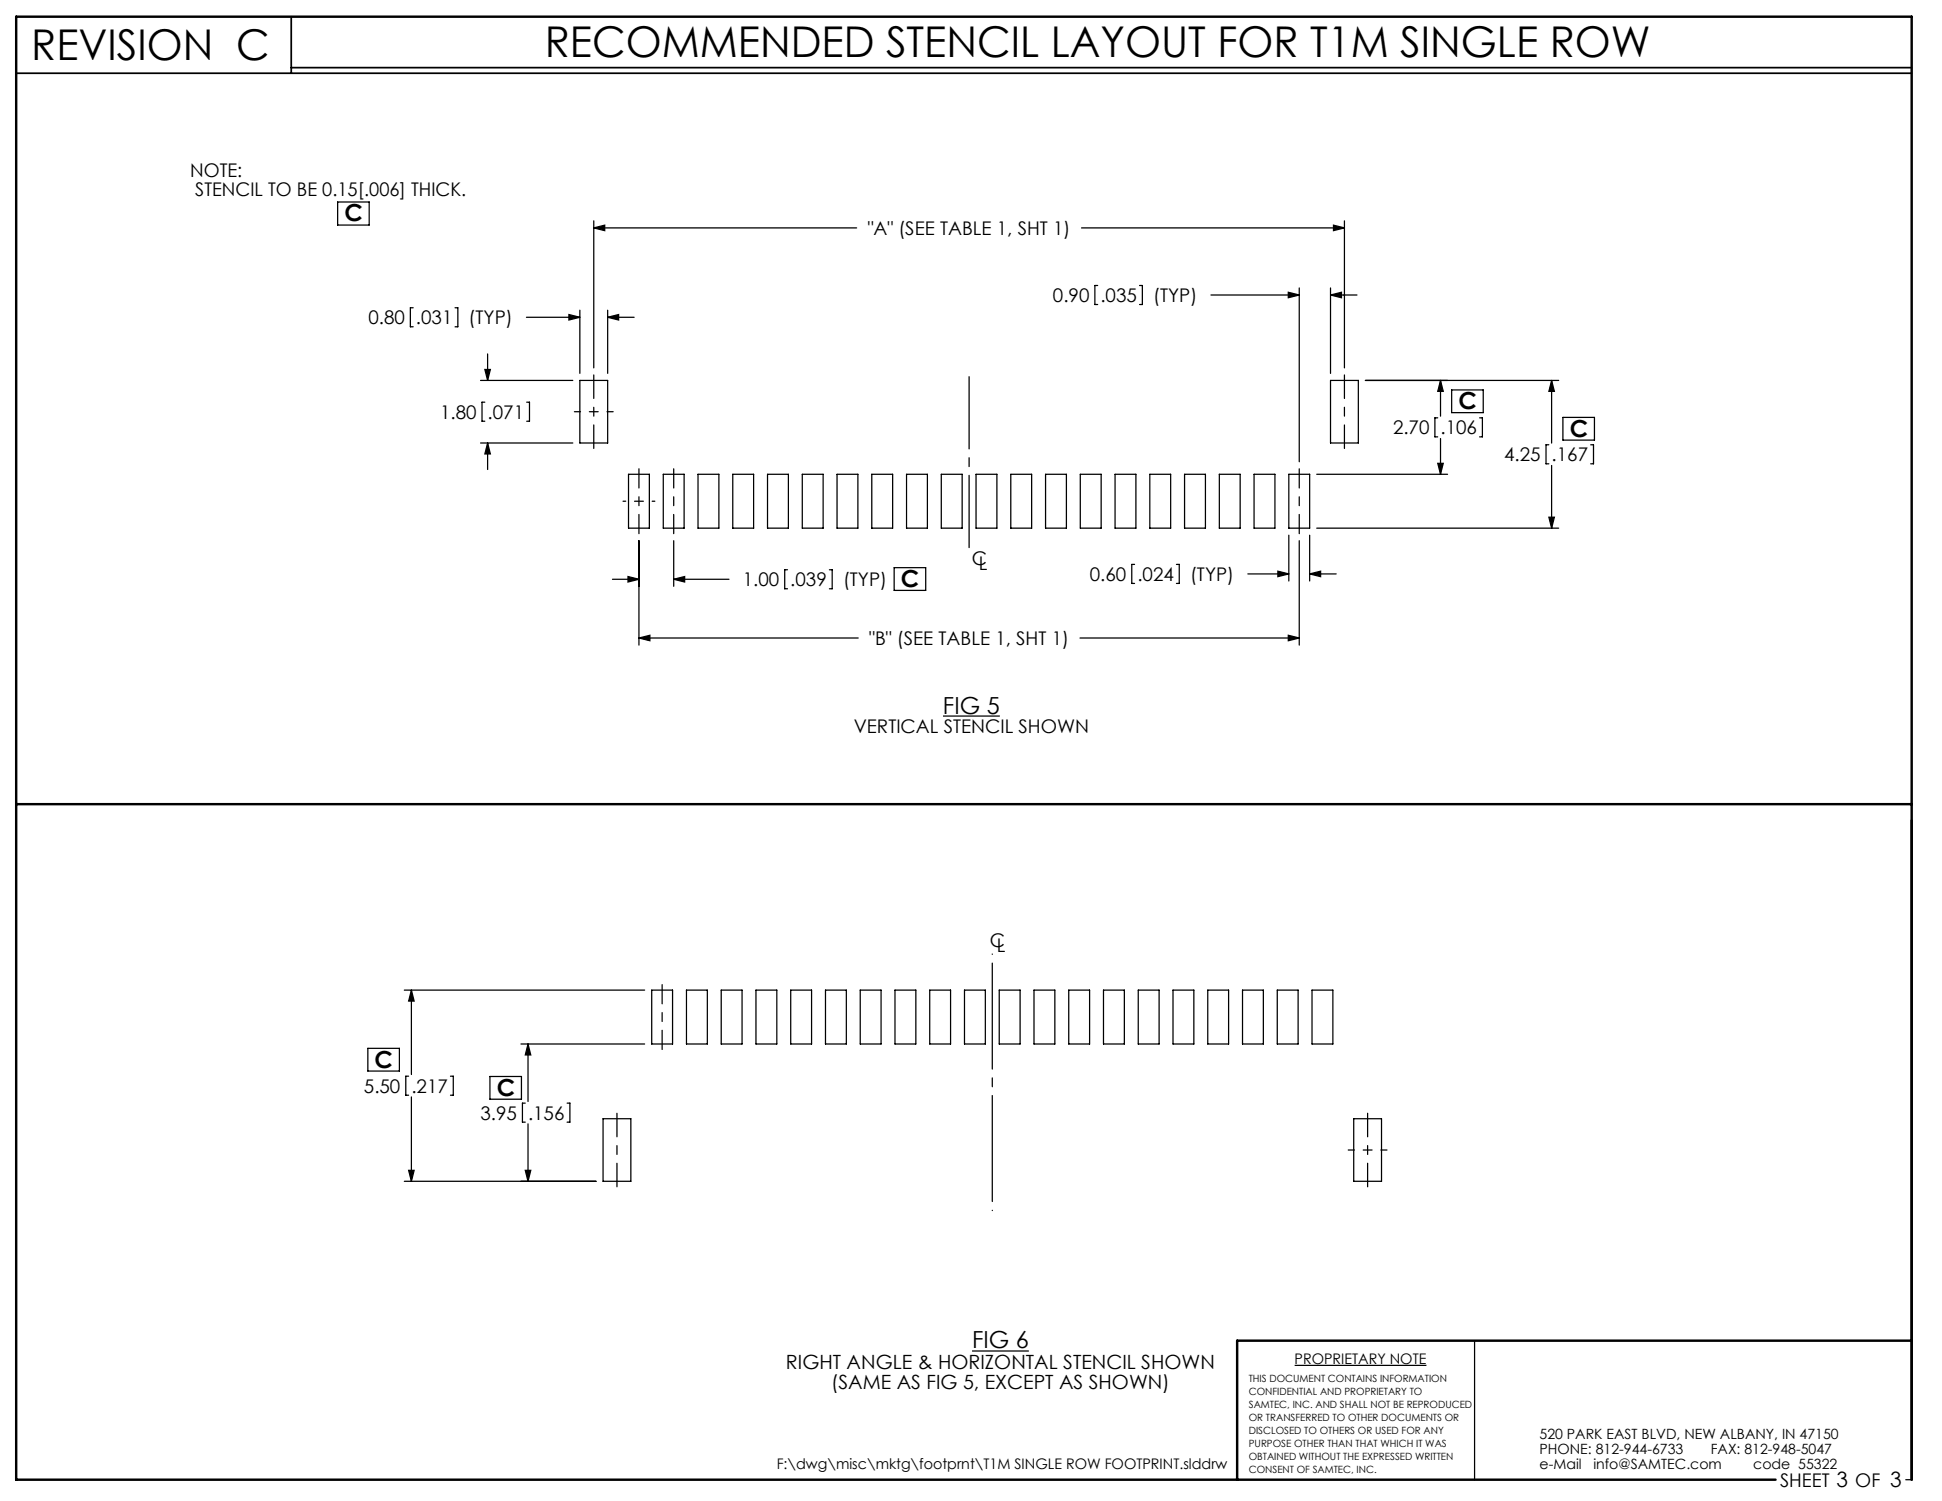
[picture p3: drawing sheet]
<svg xmlns="http://www.w3.org/2000/svg" width="279mm" height="216mm" viewBox="0 0 279 216" stroke-linecap="round" stroke-linejoin="round" font-family="sans-serif">
<g fill="none" stroke="#000" stroke-width=".18">
<path d="M48.6 29.1h4.5v3.3h-4.5zM85.4 32.8l1.6-.4v.8zM85.4 31.8v21.1M85.4 32.8h37.9M155.6 32.8h37.8M191.9 32.4l1.5 .4-1.5 .4zM193.4 31.8v21.1M59.4 44.3h-.4v2.7h.4M65.5 44.3h.4v2.7h-.4M69.1 54.7h13.3M69.8 57.9h-.5v2.7h.5M69.8 53.1h.7l-.3 1.6z"/>
<path d="M70.2 50.9v3.8M75.7 45.6h7.7M75.8 57.9h.4v2.7h-.4M81.9 45.2l1.5 .4-1.5 .4zM83.4 44.6v9.1M83.4 54.7h4v9h-4zM87.4 45.6l1.6-.4v.8zM87.4 44.6v9.1M87.4 45.6h3.8M157.9 41.1h-.4v2.7h.4M163.9 41.1h.5v2.7h-.5M174.2 42.4h12.7"/>
<path d="M185.4 42l1.5 .4-1.5 .4zM186.9 41.4v25M191.4 42.4l1.6-.4v.8zM191.4 41.4v12.3M191.4 42.4h3.8M191.4 54.7h4v9h-4zM196.4 54.7h27.9M207.2 54.7l.4 1.6h-.7zM207.2 54.7v5.2M208.9 56.1h4.5v3.3h-4.5zM223.2 54.7l.4 1.6h-.8zM223.2 54.7v9"/>
<path d="M69.1 63.7h13.3M70.2 63.7l.3 1.6h-.7zM70.2 63.7v3.8M90.4 68.2h3v7.8h-3zM91.9 77.8v15M95.4 68.2h3v7.8h-3zM96.9 77.8v6.5M100.4 68.2h3v7.8h-3zM105.4 68.2h3v7.8h-3zM110.4 68.2h3v7.8h-3zM115.4 68.2h3v7.8h-3zM120.4 68.2h3v7.8h-3z"/>
<path d="M125.4 68.2h3v7.8h-3zM130.4 68.2h3v7.8h-3zM135.4 68.2h3v7.8h-3zM140.4 68.2h3v7.8h-3zM145.4 68.2h3v7.8h-3zM150.4 68.2h3v7.8h-3zM155.4 68.2h3v7.8h-3zM160.4 68.2h3v7.8h-3zM165.4 68.2h3v7.8h-3zM170.4 68.2h3v7.8h-3zM175.4 68.2h3v7.8h-3zM180.4 68.2h3v7.8h-3z"/>
<path d="M185.4 68.2h3v7.8h-3zM185.4 77v6.6M186.9 77.8v15M188.4 77v6.6M189.4 76h34.9M189.4 68.2h18.9M206.8 60.1h-.4v2.7h.4M206.9 66.6h.7l-.4 1.6zM207.2 63.1v5.1M212.9 60.1h.4v2.7h-.4M222.8 64h-.4v2.7h.4M222.8 74.4h.8l-.4 1.6z"/>
<path d="M223.2 67v9M224.9 60h4.5v3.3h-4.5zM228.9 64h.4v2.7h-.4M88.1 83.3h3.8M90.4 82.9l1.5 .4-1.5 .4zM91.9 91.8l1.6-.4v.8zM91.9 91.8h31.6M96.9 83.3l1.6-.4v.8zM96.9 83.3h8M113.3 82h-.4v2.7h.4M119.3 82h.4v2.7h-.4M128.6 81.7h4.6v3.2h-4.6z"/>
<path d="M155.4 91.8h31.5M163.2 81.2h-.4v2.7h.4M169.3 81.2h.4v2.7h-.4M179.5 82.6h5.9M183.9 82.2l1.5 .4-1.5 .3zM185.4 91.4l1.5 .4-1.5 .4zM188.4 82.6l1.6-.4v.7zM188.4 82.6h3.8M135.7 103h8.1M52.9 150.8h4.6v3.3h-4.6zM58.2 142.4h34.5M58.8 154.8h-.4v2.7h.4"/>
<path d="M59.2 142.4l.4 1.6h-.8zM59.2 142.4v12.2M59.2 157.8v12.1M64.8 154.8h.4v2.7h-.4M70.5 154.8h4.5v3.3h-4.5zM75 150.2h17.7M75.6 158.7h-.4v2.7h.4M76 150.2l.4 1.5h-.8zM76 150.2v8.2M81.6 158.7h.4v2.7h-.4M93.8 142.4h3v7.8h-3zM98.8 142.4h3v7.8h-3z"/>
<path d="M103.8 142.4h3v7.8h-3zM108.8 142.4h3v7.8h-3zM113.8 142.4h3v7.8h-3zM118.8 142.4h3v7.8h-3zM123.8 142.4h3v7.8h-3zM128.8 142.4h3v7.8h-3zM133.8 142.4h3v7.8h-3zM138.8 142.4h3v7.8h-3zM143.8 142.4h3v7.8h-3zM148.8 142.4h3v7.8h-3zM153.8 142.4h3v7.8h-3zM158.8 142.4h3v7.8h-3z"/>
<path d="M163.8 142.4h3v7.8h-3zM168.8 142.4h3v7.8h-3zM173.8 142.4h3v7.8h-3zM178.8 142.4h3v7.8h-3zM183.8 142.4h3v7.8h-3zM188.8 142.4h3v7.8h-3zM58.2 169.9h27.5M58.8 168.3h.8l-.4 1.6zM75.6 168.3h.8l-.4 1.6zM76 161.7v8.2M86.8 160.9h4v9h-4zM194.8 160.9h4v9h-4z"/>
<path d="M139.9 194.3h8.1M186.3 196.4h18.9M212.2 192.8v20M274.2 212.8h.8"/>
</g>
<path d="M2.3 10.5h272.7M41.9 2.4v8.1M41.9 9.7h233.1" fill="none" stroke="#000" stroke-width=".25"/>
<path d="M2.3 115.7h272.7M275 192.8h-97v20M255.5 212.8h-253.2v-210.4h272.7v210.4" fill="none" stroke="#000" stroke-width=".35"/>
<path d="M85.4 64.5v-10.6M193.4 64.5v-10.6M88.8 160.1v10.6M196.8 160.1v10.6" fill="none" stroke="#000" stroke-width=".18" stroke-dasharray="15.2 1.3 1.3 1.3" stroke-dashoffset="11.9"/>
<path d="M82.6 59.2h5.6M194 165.4h5.6" fill="none" stroke="#000" stroke-width=".18" stroke-dasharray="15.2 1.3 1.3 1.3" stroke-dashoffset="14.4"/>
<path d="M89.6 72.1h4.6" fill="none" stroke="#000" stroke-width=".18" stroke-dasharray="15.2 1.3 1.3 1.3" stroke-dashoffset="14.9"/>
<path d="M91.9 76.8v-9.4M96.9 76.8v-9.4M186.9 76.8v-9.4M95.3 141.6v9.4" fill="none" stroke="#000" stroke-width=".18" stroke-dasharray="15.2 1.3 1.3 1.3" stroke-dashoffset="12.5"/>
<path d="M139.4 54.2v24.6" fill="none" stroke="#000" stroke-width=".18" stroke-dasharray="15.2 1.3 1.3 1.3" stroke-dashoffset="4.9"/>
<path d="M142.8 137.2v36.9" fill="none" stroke="#000" stroke-width=".18" stroke-dasharray="15.2 1.3 1.3 1.3" stroke-dashoffset="-1.3"/>
<path d="M85.4 32.8l1.6-.4v.8zM191.9 32.4l1.5 .4-1.5 .4zM91.9 91.8l1.6-.4v.8zM185.4 91.4l1.5 .4-1.5 .4zM90.4 82.9l1.5 .4-1.5 .4zM96.9 83.3l1.6-.4v.8zM183.9 82.2l1.5 .4-1.5 .3zM188.4 82.6l1.6-.4v.7zM81.9 45.2l1.5 .4-1.5 .4zM87.4 45.6l1.6-.4v.8zM69.8 53.1h.7l-.3 1.6zM70.2 63.7l.3 1.6h-.7zM222.8 74.4h.8l-.4 1.6zM223.2 54.7l.4 1.6h-.8zM207.2 54.7l.4 1.6h-.7zM206.9 66.6h.7l-.4 1.6zM185.4 42l1.5 .4-1.5 .4zM191.4 42.4l1.6-.4v.8zM58.8 168.3h.8l-.4 1.6zM59.2 142.4l.4 1.6h-.8zM76 150.2l.4 1.5h-.8zM75.6 168.3h.8l-.4 1.6z" fill="#000"/>
<g font-size="6.1">
<text x="4.5" y="8.7">REVISION C</text>
<text x="78.4" y="8.3">RECOMMENDED STENCIL LAYOUT FOR T1M SINGLE ROW</text>
</g>
<g font-size="3.4">
<text x="49.6" y="31.9">C</text>
<text x="209.8" y="58.9">C</text>
<text x="225.8" y="62.8">C</text>
<text x="129.6" y="84.4">C</text>
<text x="135.7" y="102.6">FIG 5</text>
<text x="53.9" y="153.6">C</text>
<text x="71.5" y="157.6">C</text>
<text x="139.9" y="194">FIG 6</text>
</g>
<g font-size="2.8">
<text x="113.1" y="196.9">RIGHT ANGLE &amp; HORIZONTAL STENCIL SHOWN</text>
<text x="119.6" y="199.7">(SAME AS FIG 5, EXCEPT AS SHOWN)</text>
</g>
<g font-size="2.7">
<text x="27.4" y="25.4">NOTE:</text>
<text x="28.1" y="28.2">STENCIL TO BE 0.15[.006] THICK.</text>
<text x="124.8" y="33.8">&quot;A&quot; (SEE TABLE 1, SHT 1)</text>
<text x="53" y="46.7">0.80</text>
<text x="59.8" y="46.7">.031</text>
<text x="67.4" y="46.7">(TYP)</text>
<text x="151.5" y="43.5">0.90</text>
<text x="158.3" y="43.5">.035</text>
<text x="165.9" y="43.5">(TYP)</text>
<text x="63.3" y="60.2">1.80</text>
<text x="70.2" y="60.2">.071</text>
<text x="200.4" y="62.5">2.70</text>
<text x="207.2" y="62.5">.106</text>
<text x="216.4" y="66.4">4.25</text>
<text x="223.2" y="66.4">.167</text>
<text x="139.8" y="81.2">C</text>
<text x="140.8" y="82">L</text>
<text x="156.8" y="83.6">0.60</text>
<text x="163.6" y="83.6">.024</text>
<text x="171.2" y="83.6">(TYP)</text>
<text x="106.9" y="84.3">1.00</text>
<text x="113.7" y="84.3">.039</text>
<text x="121.3" y="84.3">(TYP)</text>
<text x="125.1" y="92.8">&quot;B&quot; (SEE TABLE 1, SHT 1)</text>
<text x="122.8" y="105.4">VERTICAL STENCIL SHOWN</text>
<text x="142.4" y="136.2">C</text>
<text x="143.4" y="137">L</text>
<text x="52.4" y="157.2">5.50</text>
<text x="59.2" y="157.2">.217</text>
<text x="69.1" y="161.1">3.95</text>
<text x="76" y="161.1">.156</text>
<text x="256.1" y="213.9">SHEET 3 OF 3</text>
</g>
<g font-size="2.1">
<text x="186.3" y="196.2">PROPRIETARY NOTE</text>
<text x="111.7" y="211.3">F:\dwg\misc\mktg\footprnt\T1M SINGLE ROW FOOTPRINT.slddrw</text>
</g>
<g font-size="2">
<text x="221.5" y="207">520 PARK EAST BLVD, NEW ALBANY, IN 47150</text>
<text x="221.5" y="209.2">PHONE: 812-944-6733</text>
<text x="246.1" y="209.2">FAX: 812-948-5047</text>
<text x="221.5" y="211.3">e-Mail</text>
<text x="229.3" y="211.3">info@SAMTEC.com</text>
<text x="252.2" y="211.3">code 55322</text>
</g>
<g font-size="1.4">
<text x="179.7" y="198.8">THIS DOCUMENT CONTAINS INFORMATION</text>
<text x="179.7" y="200.6">CONFIDENTIAL AND PROPRIETARY TO</text>
<text x="179.7" y="202.5">SAMTEC, INC. AND SHALL NOT BE REPRODUCED</text>
<text x="179.7" y="204.4">OR TRANSFERRED TO OTHER DOCUMENTS OR</text>
<text x="179.7" y="206.2">DISCLOSED TO OTHERS OR USED FOR ANY</text>
<text x="179.7" y="208.1">PURPOSE OTHER THAN THAT WHICH IT WAS</text>
<text x="179.7" y="210">OBTAINED WITHOUT THE EXPRESSED WRITTEN</text>
<text x="179.7" y="211.8">CONSENT OF SAMTEC, INC.</text>
</g>
</svg>
